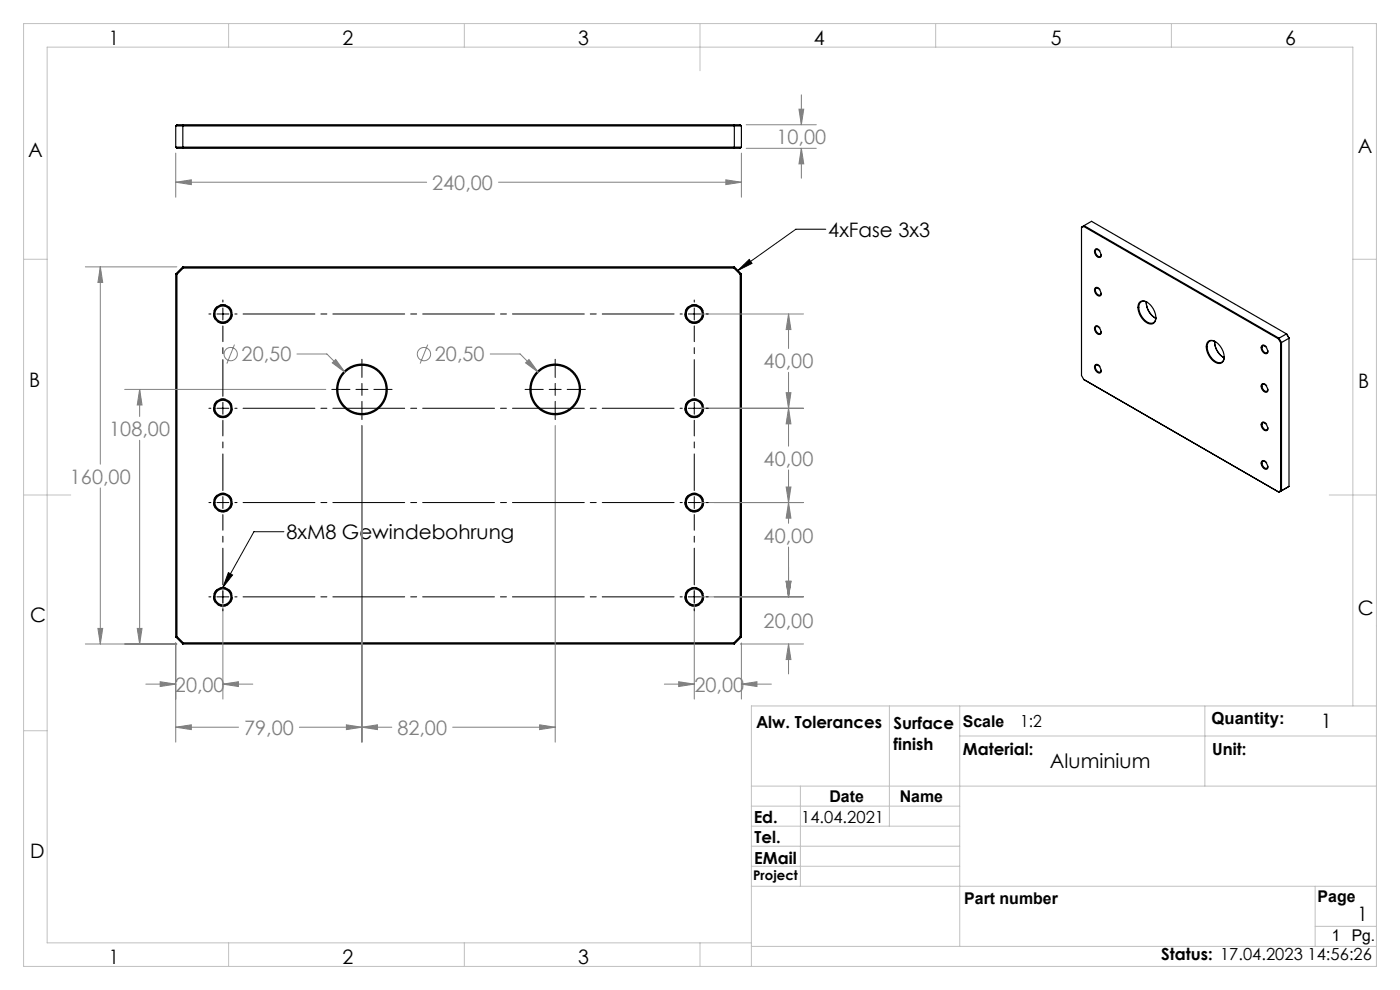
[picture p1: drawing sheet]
<svg xmlns="http://www.w3.org/2000/svg" width="297mm" height="210mm" viewBox="0 0 297 210" stroke-linecap="round" stroke-linejoin="round" font-family="sans-serif">
<g fill="none" stroke="#000" stroke-width=".25">
<path d="M37.3 26.7v4.5M37.3 31.2h120M37.3 26.7h120M37.3 26.7l.2-.2h119.5l.3 .2M37.3 31.2l.2 .3h119.5l.3-.3M38.9 26.5v5M155.7 26.5v5M157.3 26.7v4.5M37.3 58.1l.2 .1M37.3 58.1v77M37.5 58.2v76.8M38.8 56.6l-1.5 1.5"/>
<path d="M38.8 56.6l.1 .3M38.8 56.6h117M38.9 56.9l-1.4 1.3M38.9 56.9h116.8M155.7 56.9l1.3 1.3M155.8 56.6l1.5 1.5M155.8 56.6l-.1 .3M157 58.2v76.8M157.3 58.1l-.3 .1M157.3 58.1v77M229.9 48l-.5 .3M229.9 48l41.3 23.9"/>
<path d="M229.9 48l.1-.1 41.3 23.8M232.4 52.9a1.09 1.09 0 0 1 1 1.7 1.15 1.15 0 0 1-1-1.7zM232.9 53a.44 .44 0 0 0-.5 .1 .44 .44 0 0 0 0 .6 .74 .74 0 0 0 1.1 .6l.1-.2M232.4 61.1a1.09 1.09 0 0 1 1 1.6 1.15 1.15 0 0 1-1-1.6zM232.4 69.2a1.09 1.09 0 0 1 1 1.7 1.15 1.15 0 0 1-1-1.7zM232.4 77.4a1.09 1.09 0 0 1 1 1.7 1.15 1.15 0 0 1-1-1.7zM232.9 61.1a.44 .44 0 0 0-.5 .2 .44 .44 0 0 0 0 .6 .74 .74 0 0 0 1.1 .6l.1-.3M232.9 69.3a.44 .44 0 0 0-.5 .1 .44 .44 0 0 0 0 .6 .74 .74 0 0 0 1.1 .6l.1-.2M232.9 77.5a.44 .44 0 0 0-.5 .1 .44 .44 0 0 0 0 .6 .74 .74 0 0 0 1.1 .6l.1-.2M241.8 64a1.8 1.8 0 0 1 2.4 .8 3 3 0 0 1 .6 3.7 1.8 1.8 0 0 1-2.4-.8 3 3 0 0 1-.6-3.7zM243.2 64.2a4.2 4.2 0 0 0 1.8 3.2M243.2 64a3.9 3.9 0 0 0 2 3.5"/>
<path d="M243.4 64.1a1.15 1.15 0 0 0-1.5 0 1.15 1.15 0 0 0-.3 1.4 3.4 3.4 0 0 0 2.7 3.1 1.11 1.11 0 0 0 .9-1.3M256.3 72.4a1.8 1.8 0 0 1 2.4 .8 3 3 0 0 1 .6 3.7 1.8 1.8 0 0 1-2.4-.8 3 3 0 0 1-.6-3.7zM257.7 72.6a4.2 4.2 0 0 0 1.8 3.2M257.7 72.4a3.9 3.9 0 0 0 2 3.5M257.9 72.5a1.15 1.15 0 0 0-1.5 0 1.15 1.15 0 0 0-.3 1.4 3.4 3.4 0 0 0 2.7 3 1.11 1.11 0 0 0 .9-1.2M267.7 73.3a1.09 1.09 0 0 1 1 1.7 1.15 1.15 0 0 1-1-1.7zM268.3 73.4a.44 .44 0 0 0-.6 .1 .44 .44 0 0 0 .1 .6 .74 .74 0 0 0 1.1 .6v-.2M271.2 71.9l.5 .8M271.3 71.7l.6 1M271.3 71.7l-.1 .2M271.7 72.7v31.4M271.9 72.7h-.2"/>
<path d="M271.9 72.7v31.4M272.9 70.8l-1.6 .9M272.9 70.8l.6 .9-1.6 1M272.9 70.8l-41.3-23.9-2.2 1.3v31.5l.5 .8 41.4 23.9M272.9 70.8l.1 .1M273.5 71.7v31.5M267.7 81.5a1.09 1.09 0 0 1 1 1.7 1.15 1.15 0 0 1-1-1.7zM267.7 89.7a1.09 1.09 0 0 1 1 1.6 1.15 1.15 0 0 1-1-1.6zM267.7 97.8a1.09 1.09 0 0 1 1 1.7 1.15 1.15 0 0 1-1-1.7zM268.3 81.5a.44 .44 0 0 0-.6 .2 .44 .44 0 0 0 .1 .6 .74 .74 0 0 0 1.1 .6v-.2M268.3 89.7a.44 .44 0 0 0-.6 .2 .44 .44 0 0 0 .1 .5 .74 .74 0 0 0 1.1 .7v-.3M268.3 97.9a.44 .44 0 0 0-.6 .1 .44 .44 0 0 0 .1 .6 .74 .74 0 0 0 1.1 .6v-.2"/>
<path d="M271.7 104.1l-.5 .2M271.7 104.1h.2M271.9 104.1l-.6 .3M273.5 103.2l-2.2 1.2M273.5 103.2l-.6 .3M37.3 135.1l1.5 1.5M37.5 135l1.4 1.4M37.5 135l-.2 .1M38.8 136.6h117M38.9 136.4h116.8M38.9 136.4l-.1 .2M155.7 136.4l.1 .2"/>
<path d="M157 135l.3 .1M157 135l-1.3 1.4M157.3 135.1l-1.5 1.5"/>
<circle cx="47.3" cy="66.6" r="1.7"/>
<circle cx="47.3" cy="66.6" r="1.95"/>
<circle cx="147.3" cy="66.6" r="1.95"/>
<circle cx="147.3" cy="66.6" r="1.7"/>
<circle cx="47.3" cy="86.6" r="1.95"/>
<circle cx="47.3" cy="86.6" r="1.7"/>
<circle cx="76.8" cy="82.6" r="5.1"/>
<circle cx="76.8" cy="82.6" r="5.4"/>
<circle cx="117.8" cy="82.6" r="5.4"/>
<circle cx="117.8" cy="82.6" r="5.1"/>
<circle cx="147.3" cy="86.6" r="1.95"/>
<circle cx="147.3" cy="86.6" r="1.7"/>
<circle cx="47.3" cy="106.6" r="1.95"/>
<circle cx="47.3" cy="106.6" r="1.7"/>
<circle cx="147.3" cy="106.6" r="1.95"/>
<circle cx="147.3" cy="106.6" r="1.7"/>
<circle cx="47.3" cy="126.6" r="1.95"/>
<circle cx="47.3" cy="126.6" r="1.7"/>
<circle cx="147.3" cy="126.6" r="1.95"/>
<circle cx="147.3" cy="126.6" r="1.7"/>
</g>
<g fill="none" stroke="#808080" stroke-width=".21">
<path d="M37.3 38.7l3.3-.6v1.1zM37.3 32.5v9.3M37.3 38.7h53.2M105.8 38.7h51.5M154 38.1l3.3 .6-3.3 .5zM157.3 32.5v9.3M158.3 26.5h14.9M158.3 31.5h14.9M169.5 23.2h1l-.5 3.3zM170 20.1v6.4M170 31.5v6.3M170 31.5l.5 3.3h-1z"/>
<path d="M18.1 56.6h19.4M21.3 56.6l.5 3.3h-1zM21.3 56.6v41.9M49.7 73.1l-1.6 4M63 75.1h6.3l3.9 3.9M70.5 77l.7-.7 2 2.7zM90.7 73.1l-1.6 4M104 75.1h6.3l3.9 3.9M111.5 77l.7-.7 2 2.7zM148.6 66.6h21.9M167.3 66.6l.5 3.3h-1zM167.3 66.6v7.3"/>
<path d="M167.3 79v15.6M26.4 82.6h42.7M29.6 82.6v5.7M29.6 93.4v43.2M29.6 82.6l.5 3.3h-1zM76.8 90.3v67.1M117.8 90.3v67.1M148.6 86.6h21.9M166.8 83.3h1l-.5 3.3zM167.3 86.6l.5 3.3h-1zM167.3 99.7v11.3M21.3 103.5v33.1"/>
<path d="M148.6 106.6h21.9M166.8 103.3h1l-.5 3.3zM167.3 106.6l.5 3.3h-1zM167.3 116v10.6M18.1 136.6h19.4M20.8 133.3h1l-.5 3.3zM29.1 133.3h1l-.5 3.3zM37.3 136.4v21M47.3 124.9v23.4M147.3 124.9v23.4M148.6 126.6h21.9M157.1 136.6h13.4"/>
<path d="M157.3 136.4v11.9M166.8 123.3h1l-.5 3.3zM167.3 136.6l.5 3.3h-1zM167.3 136.6v6.4M30.9 145.1h6.4M34 144.6l3.3 .5-3.3 .5zM37.3 154.3l3.3-.6v1.1zM37.3 154.3h13.3M47.3 145.1l3.3-.5v1zM47.3 145.1h6.3M63.5 154.3h19.6M73.5 153.7l3.3 .6-3.3 .5z"/>
<path d="M76.8 154.3l3.3-.6v1.1zM96 154.3h21.8M114.5 153.7l3.3 .6-3.3 .5zM140.9 145.1h6.4M144 144.6l3.3 .5-3.3 .5zM157.3 145.1h6.3M157.3 145.1l3.3-.5v1z"/>
<circle cx="48.9" cy="75.1" r="1.41"/>
<circle cx="89.9" cy="75.1" r="1.41"/>
</g>
<path d="M47.3 68.6a2 2 0 0 1-1.8-2.9 2 2 0 0 1 3.4-.2 2 2 0 0 1-1.4 3.1h-.2M147.3 68.6a2 2 0 0 1-1.8-2.9 2 2 0 0 1 3.4-.2 2 2 0 0 1-1.4 3.1h-.2M47.3 88.6a2 2 0 0 1-1.8-2.9 2 2 0 0 1 3.4-.2 2 2 0 0 1-1.4 3.1h-.2M147.3 88.6a2 2 0 0 1-1.8-2.9 2 2 0 0 1 3.4-.2 2 2 0 0 1-1.4 3.1h-.2M47.3 108.6a2 2 0 0 1-1.8-2.9 2 2 0 0 1 3.4-.2 2 2 0 0 1-1.4 3.1h-.2M147.3 108.6a2 2 0 0 1-1.8-2.9 2 2 0 0 1 3.4-.2 2 2 0 0 1-1.4 3.1h-.2M47.3 128.6a2 2 0 0 1-1.8-2.9 2 2 0 0 1 3.4-.2 2 2 0 0 1-1.4 3.1h-.2M147.3 128.6a2 2 0 0 1-1.8-2.9 2 2 0 0 1 3.4-.2 2 2 0 0 1-1.4 3.1h-.2" fill="none" stroke="#000" stroke-width=".21" stroke-dasharray="1.3 .6" stroke-dashoffset=".1" stroke-linecap="butt"/>
<path d="M233 54.5a1.06 1.06 0 0 1-.4-1.7 1.18 1.18 0 0 1 .8 1.8l-.4-.1M233 79a1.06 1.06 0 0 1-.4-1.7 1.18 1.18 0 0 1 .8 1.8l-.4-.1M233 70.8a1.06 1.06 0 0 1-.4-1.7 1.18 1.18 0 0 1 .8 1.8l-.4-.1M233 62.7a1.06 1.06 0 0 1-.4-1.8 1.18 1.18 0 0 1 .8 1.8h-.4M268.3 74.9a1.06 1.06 0 0 1-.4-1.7 1.18 1.18 0 0 1 .9 1.8l-.5-.1M268.3 99.4a1.06 1.06 0 0 1-.4-1.7 1.18 1.18 0 0 1 .9 1.8l-.5-.1M268.3 91.2a1.06 1.06 0 0 1-.4-1.7 1.18 1.18 0 0 1 .9 1.8l-.5-.1M268.3 83.1a1.06 1.06 0 0 1-.4-1.8 1.18 1.18 0 0 1 .9 1.8h-.5" fill="none" stroke="#000" stroke-width=".21" stroke-dasharray="1.3 .6" stroke-linecap="butt"/>
<g fill="none" stroke="#000" stroke-width=".21">
<path d="M156.5 57.4l2.4-2.4 .6 .9zM175.2 48.6h-6.4l-12.3 8.8M44.3 66.6h.4M46 66.6h2.6M47.3 63.6v.5M47.3 65.3v2.6M76.8 76.2v3.9M117.8 76.2v3.9M146 66.6h2.6M147.3 63.6v.5M147.3 65.3v2.6M149.8 66.6h.5"/>
<path d="M44.3 86.6h.4M46 86.6h2.6M47.3 85.3v2.6M70.4 82.6h3.8M75.5 82.6h2.6M76.8 81.3v2.6M76.8 85.1v3.9M79.3 82.6h3.9M111.4 82.6h3.8M116.5 82.6h2.6M117.8 81.3v2.6M117.8 85.1v3.9"/>
<path d="M120.3 82.6h3.9M146 86.6h2.6M147.3 85.3v2.6M149.8 86.6h.5M44.3 106.6h.4M46 106.6h2.6M47.3 105.3v2.6M60.2 112.8h-6.3l-6.6 11.8M146 106.6h2.6M147.3 105.3v2.6M149.8 106.6h.5M44.3 126.6h.4"/>
<path d="M46 126.6h2.6M47.3 125.3v2.6M47.3 129.1v.5M48.4 121.5l.9 .5-2 2.6zM146 126.6h2.6M147.3 125.3v2.6M147.3 129.1v.5M149.8 126.6h.5"/>
</g>
<g fill="none" stroke="#c0c0c0" stroke-width=".21">
<path d="M5 5h287v200h-287zM48.5 5v5M98.5 5v5M148.5 5v10M198.5 5v5M248.5 5v5M5 55h5M287 55h5M5 105h10M282 105h10M5 155h5M188.7 149.8v25.5"/>
<path d="M203.6 149.8v51M203.6 156.1h88.4M255.6 149.8v17M287 149.8v-139.8h-277v190h149.4M292 149.8h-132.6v55.2M159.4 166.8h132.6M159.4 179.5h44.2M159.4 175.3h44.2M159.4 171h44.2M169.8 166.8v21.2M159.4 183.8h44.2M159.4 188h132.6"/>
<path d="M279 188v12.8M279 196.5h13M48.5 200v5M98.5 200v5M148.5 200v5M159.4 200.8h132.6"/>
</g>
<path d="M49.8 66.6h94.9M49.8 86.6h94.9M49.8 106.6h94.9M49.8 126.6h94.9" fill="none" stroke="#000" stroke-width=".21" stroke-dasharray="15.2 1.3 1.3 1.3" stroke-dashoffset="-1.7"/>
<path d="M47.3 84.1v-15M147.3 84.1v-15M47.3 104.1v-15M147.3 104.1v-15M47.3 124.1v-15M147.3 124.1v-15" fill="none" stroke="#000" stroke-width=".21" stroke-dasharray="15.2 1.3 1.3 1.3" stroke-dashoffset="7.5"/>
<path d="M21.3 56.6l.5 3.3h-1zM20.8 133.3h1l-.5 3.3zM34 144.6l3.3 .5-3.3 .5zM47.3 145.1l3.3-.5v1zM157.3 145.1l3.3-.5v1zM144 144.6l3.3 .5-3.3 .5zM167.3 136.6l.5 3.3h-1zM166.8 123.3h1l-.5 3.3zM166.8 123.3h1l-.5 3.3zM167.3 106.6l.5 3.3h-1zM166.8 103.3h1l-.5 3.3zM167.3 86.6l.5 3.3h-1zM166.8 83.3h1l-.5 3.3zM167.3 66.6l.5 3.3h-1zM70.5 77l2.7 2-2-2.7zM111.5 77l2.7 2-2-2.7zM29.1 133.3h1l-.5 3.3zM29.6 82.6l.5 3.3h-1zM76.8 154.3l3.3-.6v1.1zM114.5 153.7l3.3 .6-3.3 .5zM37.3 154.3l3.3-.6v1.1zM73.5 153.7l3.3 .6-3.3 .5zM169.5 23.2h1l-.5 3.3zM170 31.5l.5 3.3h-1zM37.3 38.7l3.3-.6v1.1zM154 38.1l3.3 .6-3.3 .5z" fill="#808080"/>
<path d="M48.4 121.5l.9 .5-2 2.6zM156.5 57.4l2.4-2.4 .6 .9z" fill="#000"/>
<g font-size="4.2">
<text x="23.1" y="9.5">1</text>
<text x="72.7" y="9.5">2</text>
<text x="122.7" y="9.5">3</text>
<text x="172.7" y="9.5">4</text>
<text x="222.9" y="9.6">5</text>
<text x="272.7" y="9.5">6</text>
<text x="6" y="33.2">A</text>
<text x="288" y="32.5">A</text>
<text x="175.7" y="50.2">4xFase 3x3</text>
<text x="6.2" y="82">B</text>
<text x="288.1" y="82.4">B</text>
<text x="60.8" y="114.4">8xM8 Gewindebohrung</text>
<text x="288" y="130.5">C</text>
<text x="6.4" y="132">C</text>
<text x="280.2" y="154.5">1</text>
<text x="222.7" y="162.9">Aluminium</text>
<text x="6.4" y="182">D</text>
<text x="288" y="195.3">1</text>
<text x="23.1" y="204.5">1</text>
<text x="72.7" y="204.5">2</text>
<text x="122.7" y="204.5">3</text>
</g>
<g font-size="4.2" fill="#808080">
<text x="164.7" y="30.5">10,00</text>
<text x="91.7" y="40.3">240,00</text>
<text x="51.3" y="76.7">20,50</text>
<text x="92.3" y="76.7">20,50</text>
<text x="162" y="78.1">40,00</text>
<text x="23.2" y="92.5">108,00</text>
<text x="162" y="98.8">40,00</text>
<text x="14.8" y="102.6">160,00</text>
<text x="162" y="115.1">40,00</text>
<text x="162" y="133.1">20,00</text>
<text x="37.1" y="146.7">20,00</text>
<text x="147.3" y="146.7">20,00</text>
<text x="51.8" y="155.9">79,00</text>
<text x="84.3" y="155.9">82,00</text>
</g>
<g font-size="3.5">
<text x="160.4" y="154.4">Alw. Tolerances</text>
<text x="189.5" y="154.6">Surface</text>
<text x="216.4" y="154.3">1:2</text>
<text x="257" y="153.5">Quantity:</text>
<text x="189.5" y="159.1">finish</text>
<text x="204.3" y="160.3">Material:</text>
<text x="257.2" y="160.1">Unit:</text>
<text x="159.9" y="174.6">Ed.</text>
<text x="160.1" y="178.7">Tel.</text>
<text x="170" y="174.6">14.04.2021</text>
<text x="160" y="183.2">EMail</text>
<text x="246.4" y="203.6">Status: 17.04.2023 14:56:26</text>
</g>
<g font-size="3.4">
<text x="204.3" y="154.3">Scale</text>
<text x="176" y="170.1">Date</text>
<text x="190.9" y="170.1">Name</text>
<text x="204.6" y="191.8">Part number</text>
<text x="279.5" y="191.3">Page</text>
<text x="282.6" y="199.6">1</text>
<text x="286.8" y="199.6">Pg.</text>
</g>
<text font-size="2.8" x="159.8" y="186.7">Project</text>
</svg>
